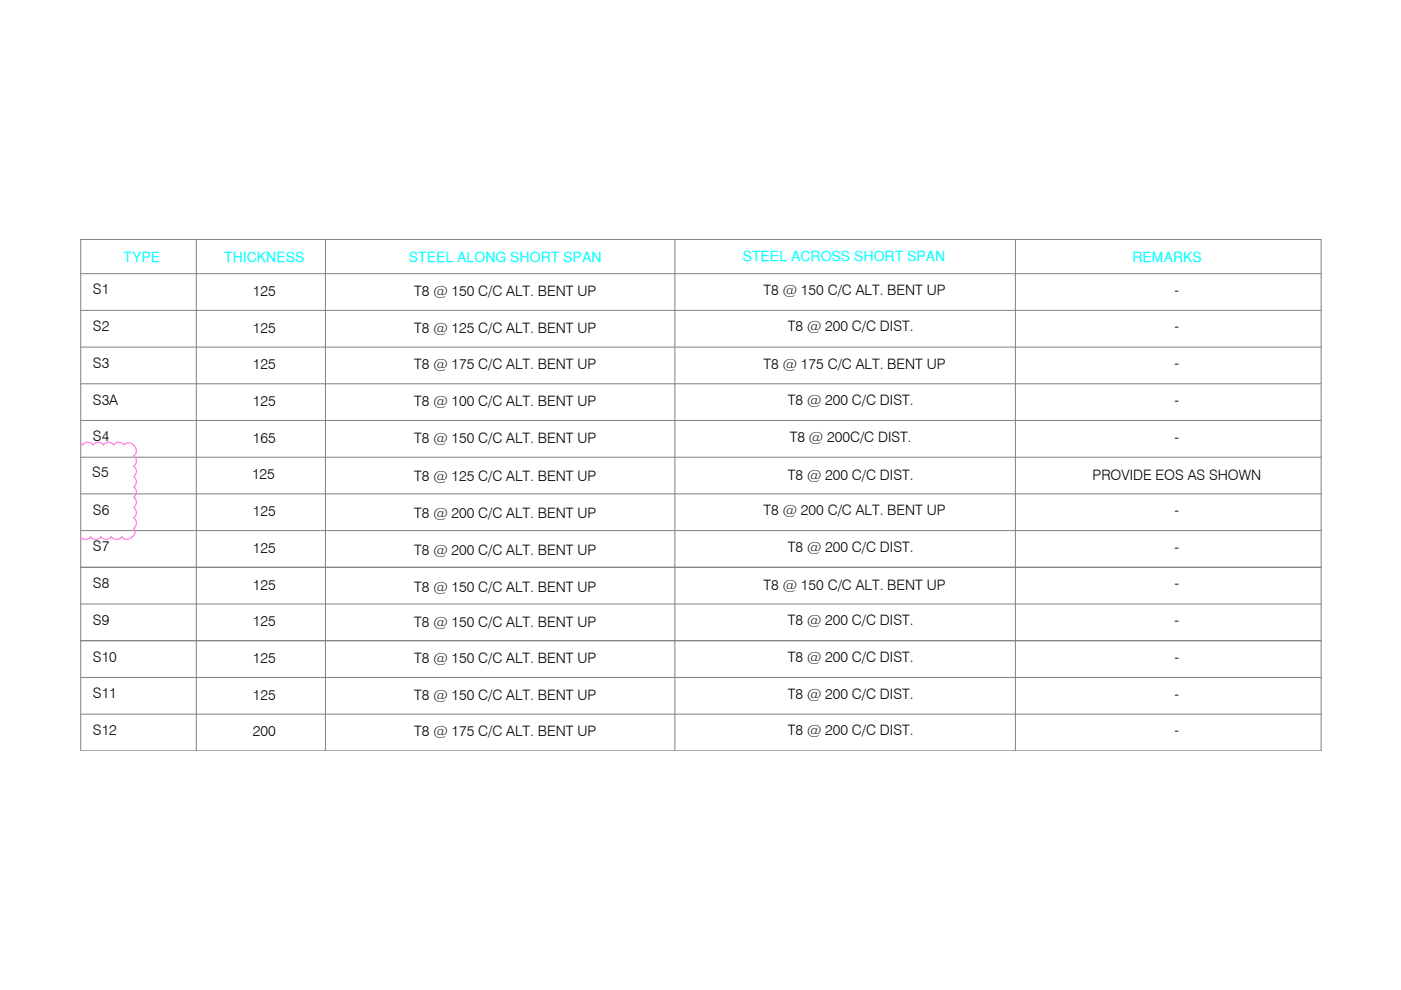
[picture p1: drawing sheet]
<svg xmlns="http://www.w3.org/2000/svg" width="297mm" height="210mm" viewBox="0 0 297 210" stroke-linecap="round" stroke-linejoin="round" font-family="sans-serif">
<!-- layer: S-LINE-1 -->
<g fill="none" stroke="#808080" stroke-width=".21">
<path d="M17.1 50.8h263v108.4h-263zM17.1 58h263M41.6 50.8v108.4M69 50.8v108.4M143.1 50.8v108.4M215.3 50.8v108.4M17.1 65.8h263M17.1 73.6h263M17.1 89.2h263M17.1 96.9h263M17.1 81.4h263M17.1 112.5h263"/>
<path d="M17.1 104.7h263M17.1 120.3h263M17.1 135.8h263M17.1 128.1h263M17.1 143.6h263M17.1 151.4h263"/>
</g>
<!-- layer: JW_  BAR -->
<path d="M17.1 94l.4 .3a1.34 1.34 0 0 1 2.2 0 1.34 1.34 0 0 1 2.2 0 1.34 1.34 0 0 1 2.2 0 1.34 1.34 0 0 1 2.2 0 1.38 1.38 0 0 1 2.3 .4l.3 .5v.7l-.6 .8M28.3 96.7a1.34 1.34 0 0 1 0 2.1 1.34 1.34 0 0 1 0 2.2 1.34 1.34 0 0 1 0 2.2M25.8 113.8a1.34 1.34 0 0 1-2.2 0 1.34 1.34 0 0 1-2.2 0 1.34 1.34 0 0 1-2.2 0 1.31 1.31 0 0 1-2.1 .1M28.3 103.2a1.34 1.34 0 0 1 0 2.2 1.34 1.34 0 0 1 0 2.2 1.34 1.34 0 0 1 0 2.2M28.3 109.8a1.34 1.34 0 0 1 0 2.2 1.13 1.13 0 0 1-.3 1.8 1.34 1.34 0 0 1-2.2 0" fill="none" stroke="#ff7fdf" stroke-width=".25"/>
<g font-size="3" fill="#0ff">
<text x="26.2" y="55.5">TYPE</text>
<text x="47.5" y="55.5">THICKNESS</text>
<text x="86.7" y="55.5">STEEL ALONG SHORT SPAN</text>
<text x="157.5" y="55.3">STEEL ACROSS SHORT SPAN</text>
<text x="240.1" y="55.5">REMARKS</text>
</g>
<g font-size="3">
<text x="19.7" y="62.4">S1</text>
<text x="53.6" y="62.7">125</text>
<text x="87.8" y="62.7">T8 @ 150 C/C ALT. BENT UP</text>
<text x="161.9" y="62.5">T8 @ 150 C/C ALT. BENT UP</text>
<text x="249" y="62.5">-</text>
<text x="19.7" y="70.2">S2</text>
<text x="53.6" y="70.5">125</text>
<text x="87.8" y="70.5">T8 @ 125 C/C ALT. BENT UP</text>
<text x="167.1" y="70.3">T8 @ 200 C/C DIST.</text>
<text x="249" y="70.3">-</text>
<text x="19.7" y="78">S3</text>
<text x="53.6" y="78.3">125</text>
<text x="87.8" y="78.3">T8 @ 175 C/C ALT. BENT UP</text>
<text x="161.9" y="78.3">T8 @ 175 C/C ALT. BENT UP</text>
<text x="249" y="78.1">-</text>
<text x="19.7" y="85.8">S3A</text>
<text x="53.6" y="86.1">125</text>
<text x="87.8" y="86.1">T8 @ 100 C/C ALT. BENT UP</text>
<text x="167.1" y="85.8">T8 @ 200 C/C DIST.</text>
<text x="249" y="85.8">-</text>
<text x="19.7" y="93.6">S4</text>
<text x="53.6" y="93.9">165</text>
<text x="87.8" y="93.9">T8 @ 150 C/C ALT. BENT UP</text>
<text x="167.5" y="93.6">T8 @ 200C/C DIST.</text>
<text x="249" y="93.6">-</text>
<text x="19.6" y="101.1">S5</text>
<text x="53.4" y="101.5">125</text>
<text x="167.1" y="101.8">T8 @ 200 C/C DIST.</text>
<text x="231.7" y="101.7">PROVIDE EOS AS SHOWN</text>
<text x="87.8" y="102">T8 @ 125 C/C ALT. BENT UP</text>
<text x="19.7" y="109.1">S6</text>
<text x="53.6" y="109.4">125</text>
<text x="87.8" y="109.9">T8 @ 200 C/C ALT. BENT UP</text>
<text x="161.9" y="109.2">T8 @ 200 C/C ALT. BENT UP</text>
<text x="249" y="109.2">-</text>
<text x="19.7" y="116.9">S7</text>
<text x="53.6" y="117.2">125</text>
<text x="87.8" y="117.7">T8 @ 200 C/C ALT. BENT UP</text>
<text x="167.1" y="117">T8 @ 200 C/C DIST.</text>
<text x="249" y="117">-</text>
<text x="19.7" y="124.7">S8</text>
<text x="53.6" y="125">125</text>
<text x="87.8" y="125.4">T8 @ 150 C/C ALT. BENT UP</text>
<text x="161.9" y="125.2">T8 @ 150 C/C ALT. BENT UP</text>
<text x="249" y="124.8">-</text>
<text x="19.7" y="132.5">S9</text>
<text x="53.6" y="132.8">125</text>
<text x="87.8" y="132.9">T8 @ 150 C/C ALT. BENT UP</text>
<text x="167.1" y="132.6">T8 @ 200 C/C DIST.</text>
<text x="249" y="132.5">-</text>
<text x="19.7" y="140.3">S10</text>
<text x="53.6" y="140.6">125</text>
<text x="87.8" y="140.7">T8 @ 150 C/C ALT. BENT UP</text>
<text x="167.1" y="140.4">T8 @ 200 C/C DIST.</text>
<text x="249" y="140.3">-</text>
<text x="19.7" y="148">S11</text>
<text x="53.6" y="148.4">125</text>
<text x="87.8" y="148.4">T8 @ 150 C/C ALT. BENT UP</text>
<text x="167.1" y="148.1">T8 @ 200 C/C DIST.</text>
<text x="249" y="148.1">-</text>
<text x="19.7" y="155.8">S12</text>
<text x="167.1" y="155.9">T8 @ 200 C/C DIST.</text>
<text x="249" y="155.9">-</text>
<text x="53.6" y="156.1">200</text>
<text x="87.8" y="156.1">T8 @ 175 C/C ALT. BENT UP</text>
</g>
</svg>
